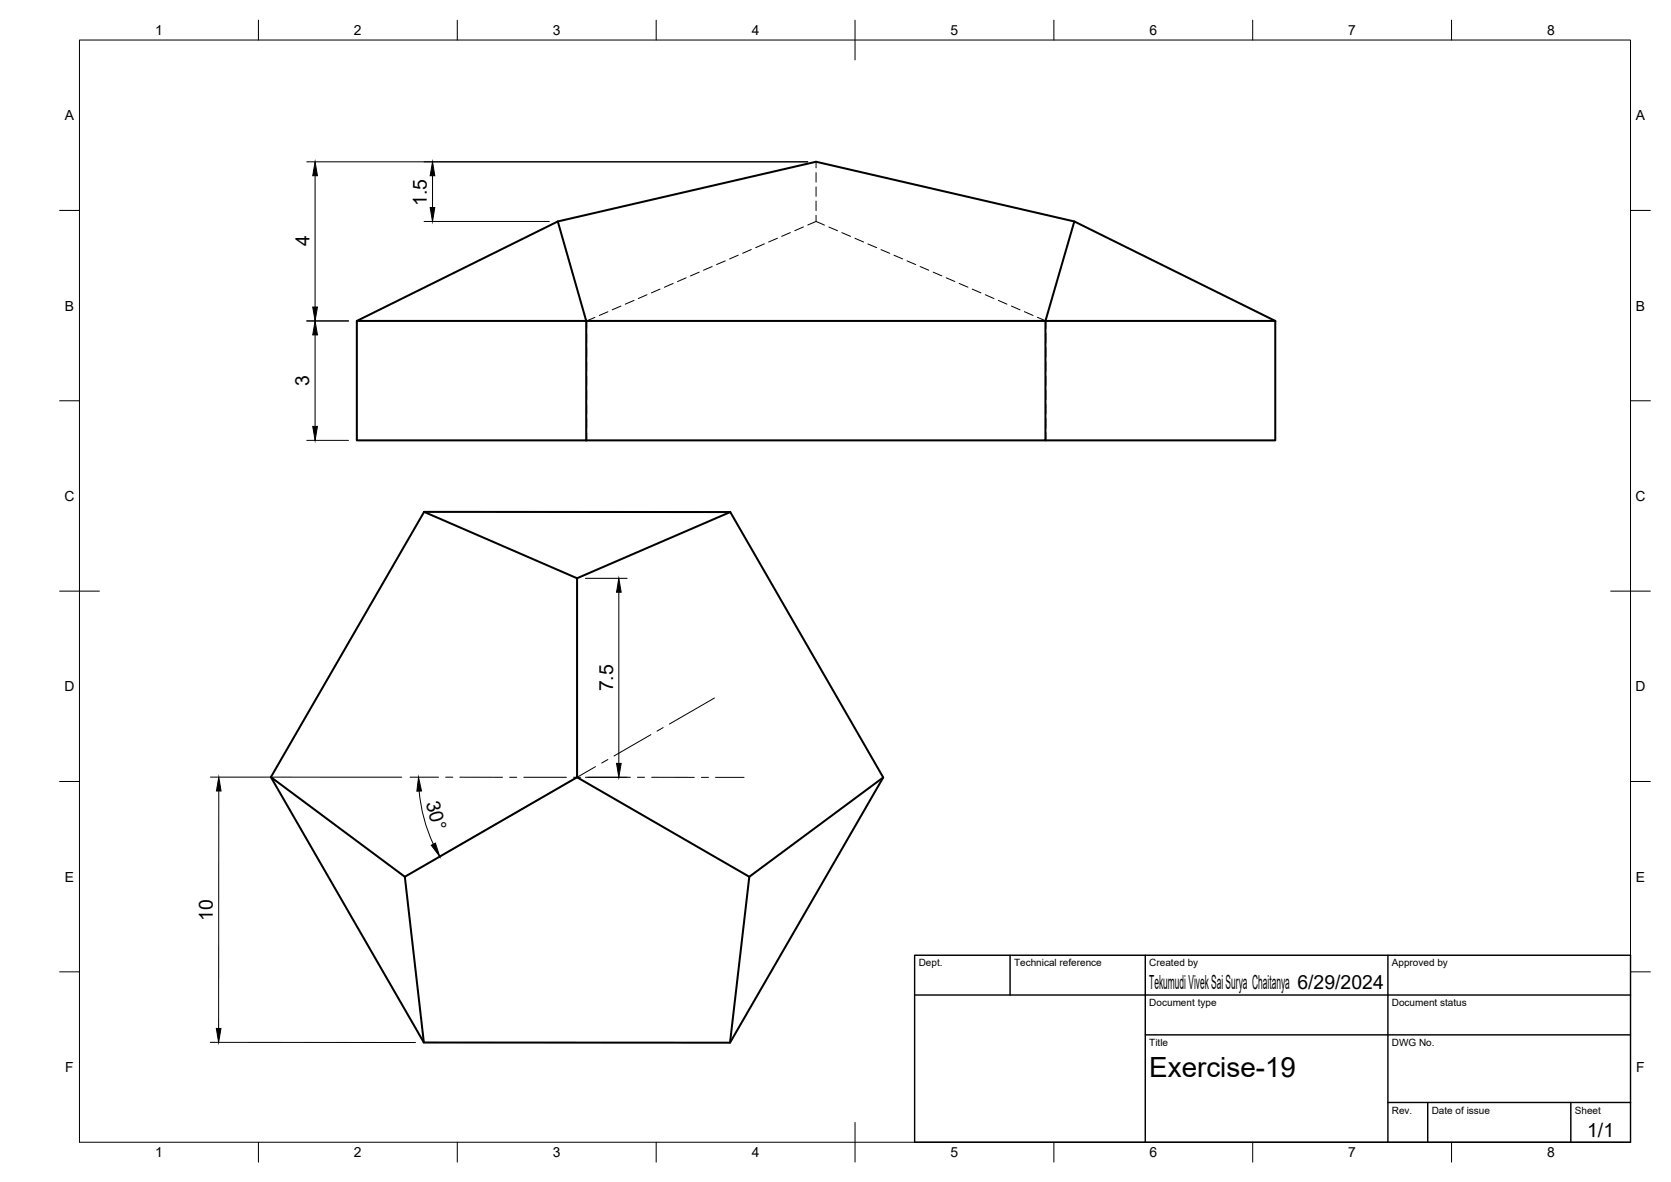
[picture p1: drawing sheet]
<svg xmlns="http://www.w3.org/2000/svg" width="420mm" height="297mm" viewBox="0 0 420 297" stroke-linecap="round" stroke-linejoin="round" font-family="sans-serif">
<!-- layer: Hidden -->
<g fill="none" stroke="#000" stroke-width=".25">
<path d="M195.5 59.9l-2.2 .9M198.7 58.4l-2.1 1M202 57l-2.2 1M205.2 40.6v1.6M205.2 43.4v2.4M205.2 47v2.3M205.2 50.5v2.4M205.2 54.1v1.6M205.2 55.7l-2.1 .8M205.2 55.7l2.1 .9M208.4 57.1l2.2 .9M211.7 58.5l2.2 .9"/>
<path d="M215 59.9l2.1 .9M149.6 79.8l-2.1 .9v1.9M152.9 78.3l-2.2 1M156.1 76.9l-2.2 1M159.4 75.5l-2.2 .9M162.7 74.1l-2.2 .9M166 72.7l-2.2 .9M169.2 71.2l-2.1 1M172.5 69.8l-2.2 1M175.8 68.4l-2.2 .9M179.1 67l-2.2 .9M182.4 65.6l-2.2 .9"/>
<path d="M185.6 64.1l-2.1 1M188.9 62.7l-2.2 1M192.2 61.3l-2.2 .9M218.2 61.3l2.2 .9M221.5 62.7l2.2 1M224.8 64.1l2.2 1M228.1 65.6l2.2 .9M231.4 67l2.1 .9M234.6 68.4l2.2 .9M237.9 69.8l2.2 .9M241.2 71.2l2.2 1M244.5 72.7l2.2 .9"/>
<path d="M247.7 74.1l2.2 .9M251 75.5l2.2 .9M254.3 76.9l2.2 1M257.6 78.3l2.2 1M260.9 79.7l2.1 1v1.9M147.5 83.7v2.4M147.5 87.3v2.4M147.5 90.9v2.4M147.5 94.5v2.3M147.5 98.1v2.3M263 83.7v2.4M263 87.3v2.4"/>
<path d="M263 90.9v2.4M263 94.5v2.3M263 98.1v2.3M147.5 101.6v2.4M147.5 105.2v2.4M147.5 108.8v1.9M263 101.6v2.4M263 105.2v2.4M263 108.8v1.9"/>
</g>
<!-- layer: Visible -->
<path d="M140.3 55.7l64.9-15.1 64.9 15.1M89.7 80.7h57.7v30h-57.7zM89.7 80.7l50.6-25 7.1 25h115.5l7.2-25 50.6 25M320.7 80.7h-57.8v30h-115.5M320.7 80.7v30h-57.8M106.6 128.6l77 .1 38.5 66.7-38.5 66.6h-77l-38.5-66.7zM106.6 128.6l38.5 16.7v50M183.6 128.7l-38.5 16.6M68.1 195.3l33.7 25 4.8 41.7M222.1 195.4l-33.7 24.9-4.8 41.7M101.8 220.3l43.3-25 43.3 25" fill="none" stroke="#000" stroke-width=".51"/>
<!-- layer: BORDER -->
<g fill="none" stroke="#000" stroke-width=".25">
<path d="M20 10.1h390v276.9h-390zM65 5.1v5M115 5.1v5M165 5.1v5M215 5.1v10M265 5.1v5M315 5.1v5M365 5.1v5M15 52.9h5M410 52.9h5M15 100.7h5M410 100.7h5"/>
<path d="M15 148.6h10M405 148.6h10M15 196.4h5M410 196.4h5M15 244.2h5M410 244.2h5M65 287v5M115 287v5M165 287v5M215 282.1v9.9M265 287v5M315 287v5"/>
<path d="M365 287v5"/>
</g>
<!-- layer: TITLEBLOCK -->
<path d="M230 240.1h180v46.9h-180zM230 250h180M254 240.1v9.9M288 240.1v46.9M349 240.1v46.9M288 260.1h122M349 277.1h61M359 277.1v9.9M395 277.1v9.9" fill="none" stroke="#000" stroke-width=".36"/>
<!-- layer: FD_Dimensions -->
<g fill="none" stroke="#000" stroke-width=".25">
<path d="M77.1 40.7h126M79.2 44.2v33M106.6 55.7h31.5M108.8 44.2v8M77.1 80.7h10.5M79.2 84.2v23M77.1 110.7h10.5M147.2 145.3h10.5M155.6 148.8v43M52.9 195.3h48.1M55 198.8v59.7M105.4 198.8a39.9 39.9 0 0 0 3.6 13.3"/>
<path d="M147.2 195.3h10.5M52.9 261.9l51.6 .1"/>
</g>
<path d="M79.2 40.7l.6 3.5h-1.2zM108.8 40.7l.5 3.5h-1.1zM108.2 52.2h1.1l-.5 3.5zM78.6 77.2h1.2l-.6 3.5zM79.2 80.7l.6 3.5h-1.2zM78.6 107.2h1.2l-.6 3.5zM155.6 145.3l.6 3.5h-1.2zM55 195.3l.6 3.5h-1.2zM105.2 195.3l.8 3.5h-1.2zM155 191.8h1.2l-.6 3.5zM108.4 212.4l1.1-.5 1.1 3.4zM54.4 258.5h1.2l-.6 3.4z" fill="#000" stroke="#000" stroke-width=".25"/>
<!-- layer: Smart Centers -->
<g fill="none" stroke="#000" stroke-width=".25">
<path d="M179.6 175.4l-11.3 6.6M103.1 195.3h7.2M112.1 195.3h1.8M115.6 195.3h10.7M128.1 195.3h1.8M131.7 195.3h10.7M138.9 198.9l-1.5 .9M144.2 195.3h1.8M147.8 195.3h10.7M149.7 192.7l-9.2 5.3M152.8 190.9l-1.5 .9M160.3 195.3h1.8"/>
<path d="M163.7 184.6l-9.3 5.4M163.9 195.3l10.7 .1M166.8 182.8l-1.6 .9M176.4 195.4h1.7M179.9 195.4h7.2M121.9 208.7l-11.3 6.6M125 206.9l-1.6 .9M135.8 200.7l-9.3 5.3"/>
</g>
<text font-size="7" x="289" y="270.6">Exercise-19</text>
<g font-size="4.9">
<text x="107.3" y="51.7" transform="rotate(-90 107.3 51.7)">1.5</text>
<text x="77.8" y="61.9" transform="rotate(-90 77.8 61.9)">4</text>
<text x="77.8" y="97" transform="rotate(-90 77.8 97)">3</text>
<text x="154.1" y="173.7" transform="rotate(-90 154.1 173.7)">7.5</text>
<text x="107.1" y="201.7" transform="rotate(75 107.1 201.7)">30°</text>
<text x="53.5" y="231.5" transform="rotate(-90 53.5 231.5)">10</text>
<text x="289" y="248.5">Tekumudi Vivek Sai Surya Chaitanya 6/29/2024</text>
<text x="399.1" y="285.7">1/1</text>
</g>
<g font-size="3.5">
<text x="39" y="8.8">1</text>
<text x="89" y="8.8">2</text>
<text x="139" y="8.8">3</text>
<text x="189" y="8.8">4</text>
<text x="239" y="8.8">5</text>
<text x="289" y="8.8">6</text>
<text x="339" y="8.8">7</text>
<text x="389" y="8.8">8</text>
<text x="16.3" y="30.2">A</text>
<text x="411.3" y="30.2">A</text>
<text x="16.3" y="78">B</text>
<text x="411.3" y="78">B</text>
<text x="16.2" y="125.9">C</text>
<text x="411.2" y="125.9">C</text>
<text x="16.2" y="173.7">D</text>
<text x="411.2" y="173.7">D</text>
<text x="16.3" y="221.6">E</text>
<text x="411.3" y="221.6">E</text>
<text x="16.4" y="269.4">F</text>
<text x="411.4" y="269.4">F</text>
<text x="39" y="290.8">1</text>
<text x="89" y="290.8">2</text>
<text x="139" y="290.8">3</text>
<text x="189" y="290.8">4</text>
<text x="239" y="290.8">5</text>
<text x="289" y="290.8">6</text>
<text x="339" y="290.8">7</text>
<text x="389" y="290.8">8</text>
</g>
<g font-size="2.5">
<text x="231" y="242.9">Dept.</text>
<text x="255" y="242.9">Technical reference</text>
<text x="289" y="242.9">Created by</text>
<text x="350" y="242.9">Approved by</text>
<text x="289" y="252.8">Document type</text>
<text x="350" y="252.8">Document status</text>
<text x="289" y="262.9">Title</text>
<text x="350" y="262.9">DWG No.</text>
<text x="350" y="279.9">Rev.</text>
<text x="360" y="279.9">Date of issue</text>
<text x="396" y="279.9">Sheet</text>
</g>
</svg>
